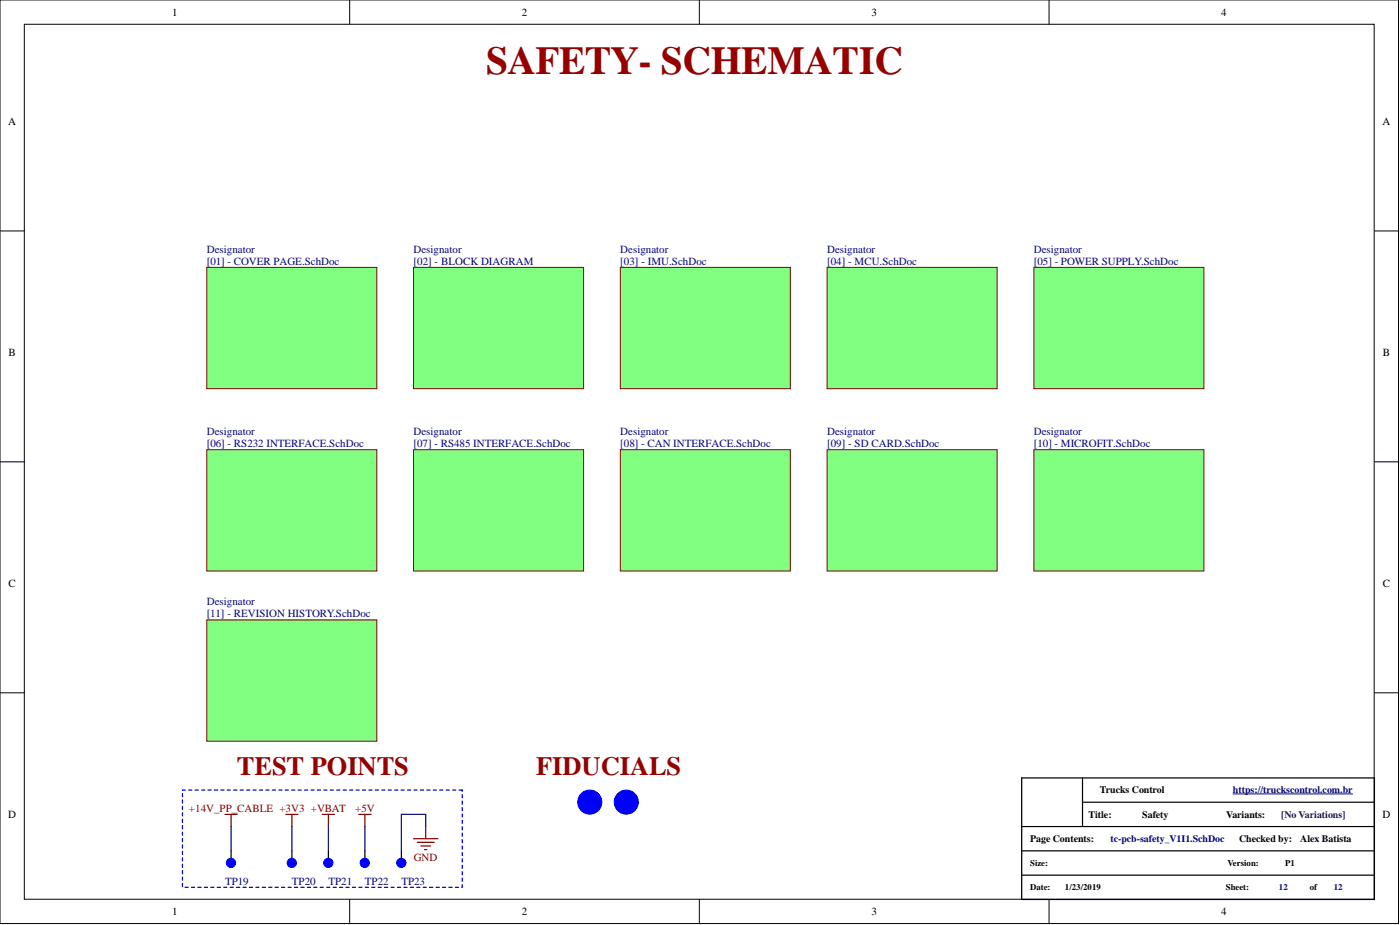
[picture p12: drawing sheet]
<svg xmlns="http://www.w3.org/2000/svg" width="292mm" height="193mm" viewBox="0 0 292 193" stroke-linecap="round" stroke-linejoin="round" font-family="sans-serif">
<g fill="#fff" stroke="#000" stroke-width=".21">
<path d="M0 0h291.8v192.7h-291.8z"/>
<path d="M5.1 5.1h281.6v182.5h-281.6z"/>
</g>
<path d="M73 0v5.1M145.9 0v5.1M218.9 0v5.1M0 48.2h5.1M286.8 48.2h5M0 96.4h5.1M286.8 96.4h5M0 144.5h5.1M286.8 144.5h5M73 187.6v5.1M145.9 187.6v5.1M218.9 187.6v5.1" fill="none" stroke="#000" stroke-width=".21"/>
<path d="M213.2 162.3h73.6v25.3h-73.6zM213.2 172.4h73.6M213.2 177.5h73.6M225.9 167.4h60.9M225.9 162.3v10.1M213.2 182.6h73.6" fill="none" stroke="#000" stroke-width=".25"/>
<path d="M257.3 165.6h24.9" fill="none" stroke="#000080" stroke-width=".21"/>
<g fill="#80ff80" stroke="#800000" stroke-width=".21">
<path d="M215.7 55.8h35.5v25.3h-35.5z"/>
<path d="M129.4 55.8h35.5v25.3h-35.5z"/>
<path d="M43.1 93.8h35.5v25.3h-35.5z"/>
</g>
<g fill="#00f" stroke="#00f" stroke-width=".21">
<circle cx="123.1" cy="167.3" r="2.51"/>
<circle cx="130.7" cy="167.3" r="2.51"/>
<circle cx="60.9" cy="180" r=".96"/>
<circle cx="83.7" cy="180" r=".96"/>
<circle cx="68.5" cy="180" r=".96"/>
<circle cx="76.1" cy="180" r=".96"/>
<circle cx="48.2" cy="180" r=".96"/>
</g>
<path d="M48.2 177.5v2.5M60.9 177.5v2.5M68.5 177.5v2.5M76.1 177.5v2.5M83.7 177.5v2.5" fill="none" stroke="#000" stroke-width=".25"/>
<path d="M67.3 169.9h2.5M68.5 169.9v2.5M74.9 169.9h2.5M76.1 169.9v2.5M86.3 175h5.1M87 175.7h3.6M87.8 176.5h2M88.6 177.2h.5M88.8 172.4v2.6" fill="none" stroke="#800000" stroke-width=".25"/>
<path d="M96.4 164.8h-58.3v20.3h58.3v-20.3" fill="none" stroke="#00f" stroke-width=".25" stroke-dasharray=".7 .7"/>
<g fill="#80ff80" stroke="#800000" stroke-width=".21">
<path d="M86.3 93.8h35.5v25.3h-35.5z"/>
<path d="M129.4 93.8h35.5v25.3h-35.5z"/>
<path d="M86.3 55.8h35.5v25.3h-35.5z"/>
<path d="M43.1 55.8h35.5v25.3h-35.5z"/>
<path d="M172.6 55.8h35.4v25.3h-35.4z"/>
<path d="M215.7 93.8h35.5v25.3h-35.5z"/>
<path d="M172.6 93.8h35.4v25.3h-35.4z"/>
</g>
<path d="M59.6 169.9h2.6M60.9 169.9v2.5" fill="none" stroke="#800000" stroke-width=".25"/>
<path d="M43.1 129.3h35.5v25.3h-35.5z" fill="#80ff80" stroke="#800000" stroke-width=".21"/>
<path d="M46.9 169.9h2.6M48.2 169.9v2.5" fill="none" stroke="#800000" stroke-width=".25"/>
<path d="M48.2 172.4v5.1M60.9 172.4v5.1M68.5 172.4v5.1M76.1 172.4v5.1M88.8 172.4v-2.5h-5.1v7.6" fill="none" stroke="#000080" stroke-width=".25"/>
<text font-size="8.2" fill="#980000" x="101.4" y="15.5">SAFETY- SCHEMATIC</text>
<g font-size="5.5" fill="#980000">
<text x="49.4" y="161.6">TEST POINTS</text>
<text x="111.9" y="161.6">FIDUCIALS</text>
</g>
<g font-size="2.3">
<text x="35.9" y="3.3">1</text>
<text x="108.9" y="3.3">2</text>
<text x="181.8" y="3.3">3</text>
<text x="254.8" y="3.3">4</text>
<text x="1.7" y="26.1">A</text>
<text x="288.5" y="26.1">A</text>
<text x="1.8" y="74.3">B</text>
<text x="288.5" y="74.3">B</text>
<text x="1.8" y="122.5">C</text>
<text x="288.5" y="122.5">C</text>
<text x="1.7" y="170.7">D</text>
<text x="288.5" y="170.7">D</text>
<text x="35.9" y="190.9">1</text>
<text x="108.9" y="190.9">2</text>
<text x="181.8" y="190.9">3</text>
<text x="254.8" y="190.9">4</text>
</g>
<g font-size="2.3" fill="#000080">
<text x="43.1" y="52.7">Designator</text>
<text x="86.3" y="52.7">Designator</text>
<text x="129.4" y="52.7">Designator</text>
<text x="172.6" y="52.7">Designator</text>
<text x="215.7" y="52.7">Designator</text>
<text x="43.1" y="55.3">[01] - COVER PAGE.SchDoc</text>
<text x="86.3" y="55.3">[02] - BLOCK DIAGRAM</text>
<text x="129.4" y="55.3">[03] - IMU.SchDoc</text>
<text x="172.6" y="55.3">[04] - MCU.SchDoc</text>
<text x="215.7" y="55.3">[05] - POWER SUPPLY.SchDoc</text>
<text x="43.1" y="90.8">Designator</text>
<text x="43.1" y="93.3">[06] - RS232 INTERFACE.SchDoc</text>
<text x="86.3" y="90.8">Designator</text>
<text x="86.3" y="93.3">[07] - RS485 INTERFACE.SchDoc</text>
<text x="129.4" y="90.8">Designator</text>
<text x="129.4" y="93.3">[08] - CAN INTERFACE.SchDoc</text>
<text x="172.6" y="90.8">Designator</text>
<text x="172.6" y="93.3">[09] - SD CARD.SchDoc</text>
<text x="215.7" y="90.8">Designator</text>
<text x="215.7" y="93.3">[10] - MICROFIT.SchDoc</text>
<text x="43.1" y="126.3">Designator</text>
<text x="43.1" y="128.8">[11] - REVISION HISTORY.SchDoc</text>
<text x="46.9" y="184.6">TP19</text>
<text x="60.9" y="184.6">TP20</text>
<text x="68.5" y="184.6">TP21</text>
<text x="76.1" y="184.6">TP22</text>
<text x="83.7" y="184.6">TP23</text>
</g>
<g font-size="2.3" fill="#800000">
<text x="39.4" y="169.4">+14V_PP_CABLE +3V3 +VBAT</text>
<text x="74.1" y="169.4">+5V</text>
<text x="86.3" y="179.5">GND</text>
</g>
<g font-size="2.1">
<text x="229.5" y="165.4">Trucks Control</text>
<text x="227.1" y="170.6">Title:</text>
<text x="238.3" y="170.6">Safety</text>
<text x="255.8" y="170.6">Variants:</text>
<text x="214.9" y="175.6">Page Contents:</text>
<text x="258.5" y="175.6">Checked by:</text>
<text x="271.3" y="175.6">Alex Batista</text>
</g>
<g font-size="2.1" fill="#000080">
<text x="257.2" y="165.4">https://truckscontrol.com.br</text>
<text x="231.7" y="175.6">tc-pcb-safety_V1I1.SchDoc</text>
</g>
<text font-size="2.1" fill="#20124d" x="267.3" y="170.6">[No Variations]</text>
<g font-size="1.8">
<text x="214.9" y="180.7">Size:</text>
<text x="214.9" y="185.7">Date:</text>
<text x="222.2" y="185.7">1/23/2019</text>
<text x="255.8" y="185.6">Sheet:</text>
<text x="256.1" y="180.7">Version:</text>
<text x="268.1" y="180.7">P1</text>
<text x="273.3" y="185.7">of</text>
</g>
<g font-size="1.8" fill="#000080">
<text x="266.8" y="185.7">12</text>
<text x="278.3" y="185.7">12</text>
</g>
</svg>
